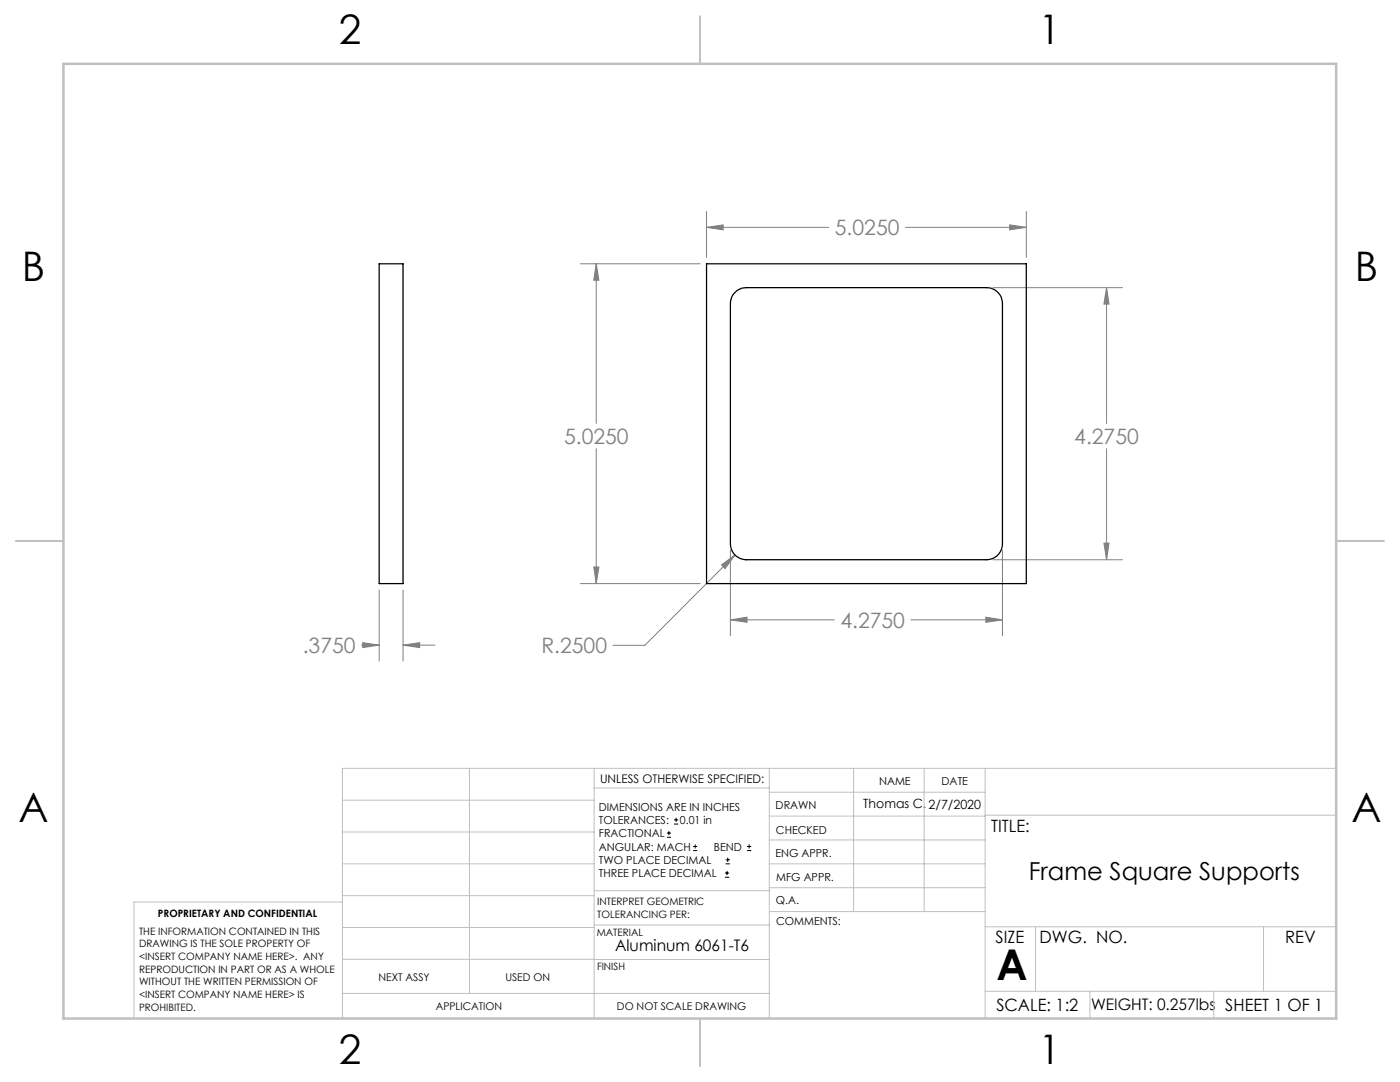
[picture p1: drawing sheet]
<svg xmlns="http://www.w3.org/2000/svg" width="279mm" height="216mm" viewBox="0 0 279 216" stroke-linecap="round" stroke-linejoin="round" font-family="sans-serif">
<g fill="none" stroke="#000" stroke-width=".2">
<path d="M133.1 167.1h.8M133.1 166.2h.8M133.5 165.8v.9M134.5 164.4h.9M134.5 163.6h.9M134.9 163.2v.8M138.3 169.7h.8M138.3 168.9h.8M138.7 168.5v.8M144.7 175h.8M144.7 174.2h.8M144.8 172.4h.9"/>
<path d="M144.8 171.6h.9M145.1 173.8v.8M145.2 171.1v.9M149.1 169.7h.8M149.1 168.9h.8M149.5 168.5v.8"/>
</g>
<g fill="none" stroke="#808080" stroke-width=".2">
<path d="M115.8 52.6h23.9M119 52.6l.5 3.3h-1zM119 52.6v31.9M141 45.4l3.3-.5v1zM141 42.2v9.2M141 45.4h24.4M180.7 45.4h24.1M198.2 57.4h25.8M201.5 44.9l3.3 .5-3.3 .5zM204.8 42.2v9.2M220.8 57.4v27.1M220.8 57.4l.5 3.3h-1z"/>
<path d="M119 89.5v27M220.8 89.5v22.2M75.7 117.7v14.2M80.4 117.7v14.2M115.8 116.5h23.9M118.5 113.1h1l-.5 3.4zM144 112.7l2.7-2-2 2.8zM145.8 109.8v17.1M146.7 110.7l-18 18.1h-6.4M198.2 111.7h25.8M200.1 109.8v17.1M220.3 108.4h1l-.5 3.3z"/>
<path d="M72.1 128.7h3.6M72.4 128.2l3.3 .5-3.3 .5zM80.4 128.7l3.3-.5v1zM80.4 128.7h6.4M145.8 123.7l3.3-.5v1zM145.8 123.7h20.7M181.8 123.7h18.3M196.7 123.2l3.4 .5-3.4 .5z"/>
</g>
<g fill="none" stroke="#c0c0c0" stroke-width=".2">
<path d="M68.3 159.7h50.3M93.7 153.3v44.9M118.6 153.3v49.9M118.6 157.2h34.9M153.5 153.3v49.9M153.5 158.1h43.1M170.4 153.3v28.6M184.4 153.3v28.6M196.6 153.3v49.9M266.7 153.3h-198.4v49.9M68.3 178.7h50.3M68.3 172.4h50.3"/>
<path d="M68.3 166h50.3M68.3 180h-41.6v23.2M118.6 177.7h35M153.5 167.6h43.1M153.5 162.8h43.1M153.5 172.4h43.1M153.5 177.1h43.1M196.6 162.7h70.1M68.3 198.2h85.2M68.3 191.4l85.2 .1M68.3 185.1h50.3M118.6 184.6h35"/>
<path d="M153.6 181.9h43M196.6 197.8h70.1M196.6 184.9h70.1M206.7 184.9v12.9M217.5 197.8v5.4M242.2 197.8v5.4M252.2 184.9v12.9"/>
</g>
<path d="M139.7 3.2v9.5M3.1 107.9h9.6M266.7 107.9h9.5M139.7 203.2v9.6" fill="none" stroke="#c0c0c0" stroke-width=".25"/>
<path d="M12.7 12.7h254v190.5h-254z" fill="none" stroke="#c0c0c0" stroke-width=".5"/>
<path d="M119 52.6l.5 3.3h-1zM118.5 113.1h1l-.5 3.4zM145.8 123.7l3.3-.5v1zM196.7 123.2l3.4 .5-3.4 .5zM144 112.7l.7 .8 2-2.8zM141 45.4l3.3-.5v1zM201.5 44.9l3.3 .5-3.3 .5zM220.8 57.4l.5 3.3h-1zM220.3 108.4h1l-.5 3.3zM80.4 128.7l3.3-.5v1zM72.4 128.2l3.3 .5-3.3 .5z" fill="#808080"/>
<path d="M75.7 52.6h4.7v63.9h-4.7zM141 52.6h63.8v63.9h-63.8zM146.9 58.2l1.2-.7 .8-.1h48a3.2 3.2 0 0 1 3.2 3.2v47.9a3.2 3.2 0 0 1-3.2 3.2h-48a3.2 3.2 0 0 1-3.1-3.2v-47.9l.3-1.4z" fill="none" stroke="#000" stroke-width=".25"/>
<text font-size="8.5" x="198.9" y="195.5">A</text>
<g font-size="8.1">
<text x="67.6" y="8.9">2</text>
<text x="207.3" y="8.9">1</text>
<text x="4.4" y="56.2">B</text>
<text x="270.4" y="56.2">B</text>
<text x="3.7" y="164.1">A</text>
<text x="269.7" y="164.1">A</text>
<text x="67.6" y="212.4">2</text>
<text x="207.3" y="212.4">1</text>
</g>
<text font-size="4.9" x="205.3" y="175.6">Frame Square Supports</text>
<g font-size="4.2" fill="#808080">
<text x="166.6" y="46.9">5.0250</text>
<text x="112.6" y="88.6">5.0250</text>
<text x="214.4" y="88.6">4.2750</text>
<text x="167.7" y="125.3">4.2750</text>
<text x="60.4" y="130.3">.3750</text>
<text x="108" y="130.3">R.2500</text>
</g>
<g font-size="3.4">
<text x="197.8" y="166">TITLE:</text>
<text x="198.7" y="188.1">SIZE</text>
<text x="207.5" y="188.1">DWG. NO.</text>
<text x="256.5" y="188.2">REV</text>
<text x="198.8" y="201.7">SCALE: 1:2</text>
<text x="244.5" y="201.7">SHEET 1 OF 1</text>
</g>
<g font-size="3.2">
<text x="122.8" y="189.8">Aluminum 6061-T6</text>
<text x="217.7" y="201.4">WEIGHT: 0.257lbs</text>
</g>
<g font-size="2.5">
<text x="172.3" y="161.3">Thomas C.</text>
<text x="185.3" y="161.4">2/7/2020</text>
</g>
<text font-size="2.4" x="119.8" y="156.2">UNLESS OTHERWISE SPECIFIED:</text>
<g font-size="2.2">
<text x="119.5" y="161.8">DIMENSIONS ARE IN INCHES</text>
<text x="154.8" y="161.4">DRAWN</text>
<text x="175.4" y="156.6">NAME</text>
<text x="187.9" y="156.7">DATE</text>
<text x="119.5" y="167.1">FRACTIONAL</text>
<text x="119.5" y="164.4">TOLERANCES:</text>
<text x="135.7" y="164.4">0.01 in</text>
<text x="154.9" y="166.3">CHECKED</text>
<text x="119.5" y="169.7">ANGULAR: MACH</text>
<text x="119.5" y="172.4">TWO PLACE DECIMAL</text>
<text x="142.5" y="169.7">BEND</text>
<text x="154.8" y="171">ENG APPR.</text>
<text x="119.5" y="175">THREE PLACE DECIMAL</text>
<text x="154.9" y="175.7">MFG APPR.</text>
<text x="154.9" y="180.4">Q.A.</text>
<text x="154.9" y="184.6">COMMENTS:</text>
</g>
<g font-size="2.1">
<text x="75.5" y="195.7">NEXT ASSY</text>
<text x="100.9" y="195.7">USED ON</text>
<text x="86.9" y="201.5">APPLICATION</text>
<text x="123.1" y="201.6">DO NOT SCALE DRAWING</text>
</g>
<g font-size="2">
<text x="31.5" y="182.9">PROPRIETARY AND CONFIDENTIAL</text>
<text x="119.2" y="180.6">INTERPRET GEOMETRIC</text>
<text x="119.2" y="183.1">TOLERANCING PER:</text>
<text x="27.8" y="186.5">THE INFORMATION CONTAINED IN THIS</text>
<text x="27.8" y="189">DRAWING IS THE SOLE PROPERTY OF</text>
<text x="27.8" y="191.6">&lt;INSERT COMPANY NAME HERE&gt;. ANY</text>
<text x="119.1" y="186.7">MATERIAL</text>
<text x="27.8" y="194.1">REPRODUCTION IN PART OR AS A WHOLE</text>
<text x="27.8" y="196.6">WITHOUT THE WRITTEN PERMISSION OF</text>
<text x="119.1" y="193.5">FINISH</text>
<text x="27.8" y="199.1">&lt;INSERT COMPANY NAME HERE&gt; IS</text>
<text x="27.8" y="201.7">PROHIBITED.</text>
</g>
</svg>
